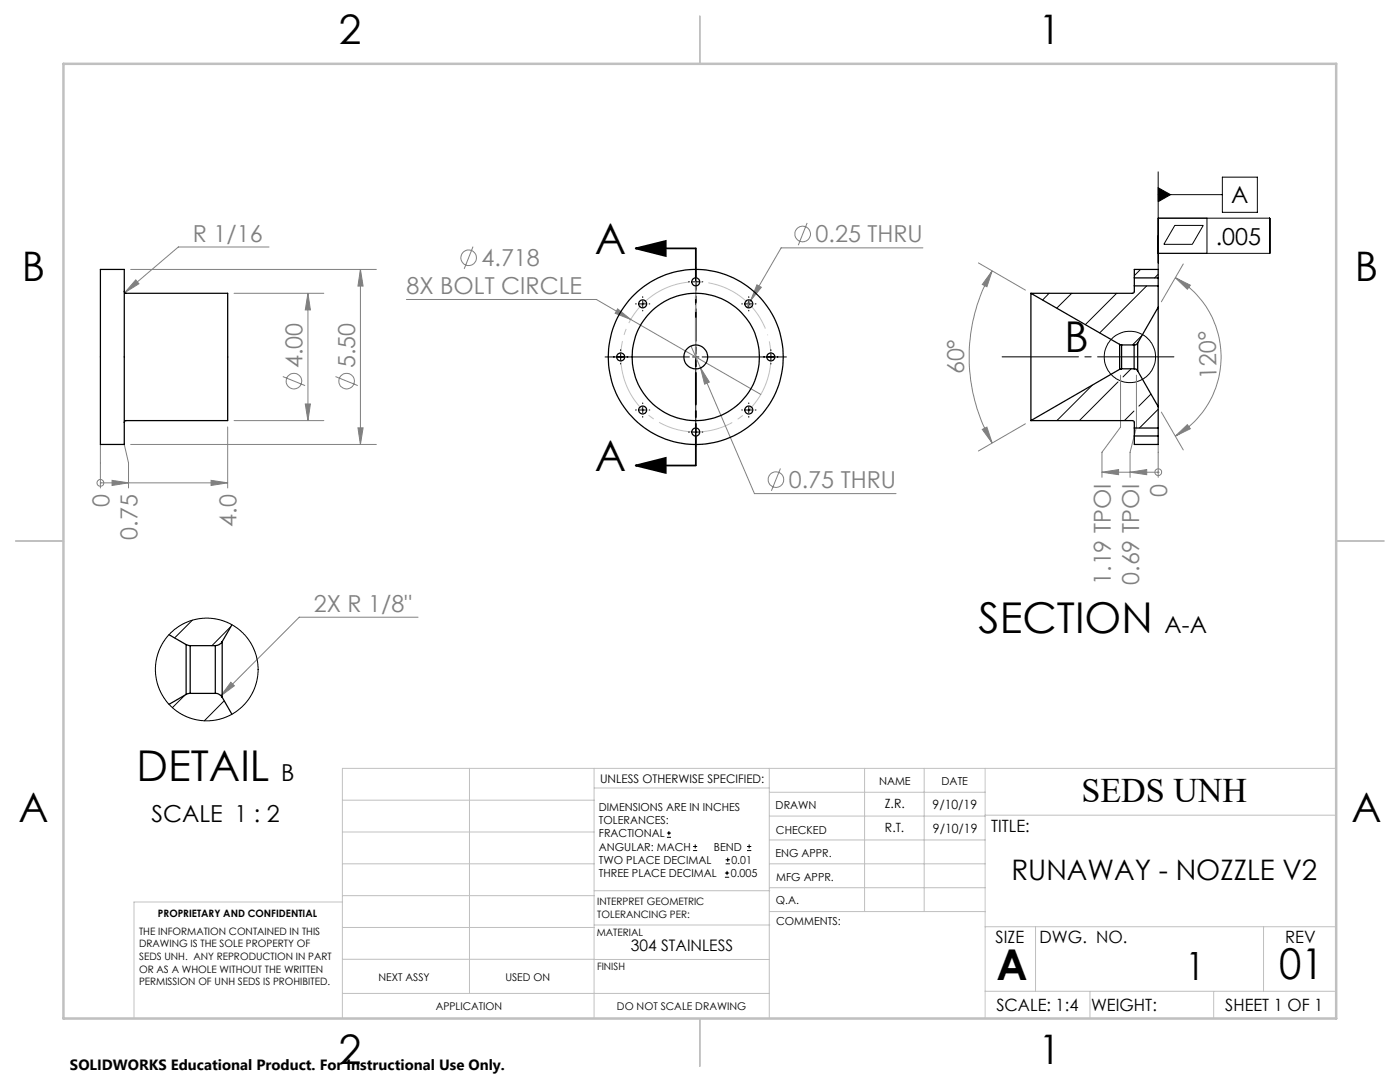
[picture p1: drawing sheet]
<svg xmlns="http://www.w3.org/2000/svg" width="279mm" height="216mm" viewBox="0 0 279 216" stroke-linecap="round" stroke-linejoin="round" font-family="sans-serif">
<g fill="none" stroke="#808080" stroke-width=".2">
<path d="M26.1 53.8h49M27.1 55.8l.6 .8-2.8 1.8zM46.7 58.5h17.9M53.7 49.3h-18.1l-10.7 9.1M61.5 58.5l.4 3.3h-1zM61.5 58.5v25.4M71.9 53.8l.6 3.3h-1.1zM71.9 53.8v34.9M81.1 59.8h37.9l6.9 3.9M94.4 49.2l-1.8 4.5M149.8 59.9l-.8 1.4M151.1 56.8l.8 .5-2.1 2.6z"/>
<path d="M161.1 44.5l-1.8 4.4M184.2 49.5h-28.3l-6.1 10.4M195.3 52.5l9.3 5.4M198 54l-1 3.2-1-.4zM198 54a34.5 34.5 0 0 0 0 34.4M234.6 55.4l3 1.5-.6 .8zM234.6 55.4a18.2 18.2 0 0 1 0 31.6M236.1 52.7l-4.3 7.5M56.4 75.1l4.5 1.8M67 75.1l4.4 1.8M123.3 61.6l2.6 2.1-3.1-1.2zM125.9 63.7l25.9 15"/>
<path d="M137.9 69l1.9 4.4M139.8 73.4l1.8 2.8-1 .5zM139.8 73.4l10.8 25.1h28.2M223.6 74.9v10.3l-3.7 5v5M226.8 74.9v10.3l-1.3 5v5M20 96.3h.1M20 88.7v8.7M20 96.3h25.4M22.4 95.8l3.2 .5-3.2 .6zM24.8 88.7l.8 3.7v5M26.1 88.7h49M42.1 95.8l3.3 .5-3.3 .6z"/>
<path d="M45.4 85.2v12.2M46.7 83.9h17.9M60.9 80.6h1l-.4 3.3zM71.4 85.4h1.1l-.6 3.3zM155.8 93.5l-1.8 4.4M196 85.7l1-.5 1 3.2zM204.6 84.6l-9.3 5.4M219.9 94.2l3.3-.5v1zM219.9 94.2h11.2M225.5 94.2l3.3-.5v1zM231.1 94.2h.1M231.1 88.7v6.5"/>
<path d="M231.8 82.2l4.3 7.6M234.6 87l2.4-2.3 .6 .8zM46.1 136.1l.7 .7-2.7 2zM83.4 123.2h-23.7l-15.6 15.6"/>
<circle cx="93.5" cy="51.5" r="1.56"/>
<circle cx="160.2" cy="46.7" r="1.55"/>
<circle cx="58.7" cy="76.1" r="1.55"/>
<circle cx="69.2" cy="76.1" r="1.55"/>
<circle cx="20" cy="96.4" r=".68"/>
<circle cx="154.9" cy="95.7" r="1.55"/>
<circle cx="231.2" cy="94.2" r=".68"/>
</g>
<g fill="none" stroke="#000" stroke-width=".2">
<path d="M231.1 37.5l2.5 1.3-2.5 1.5zM231.1 34.3v19.5M231.1 38.8h12.8M243.9 35.3h7v7.1h-7zM128.3 59.2v.2M137.4 56.2h.2M138.2 56.2h1.3M138.9 53.1v16.9M140.1 56.2h.2M149.4 59.2v.2M231.1 43.5h22.3v7.1h-22.3M234.5 45h5.6l-2.2 3.8h-5.6z"/>
<path d="M240.9 43.5v7.1M120.8 71.2h16.8M123.9 69.8v.2M123.9 70.6v1.3M123.9 72.5v.1M126.8 60.6h.2M127.6 60.6h1.3M128.3 60v1.3M128.3 61.9v.2M129.5 60.6h.2M138.2 71.2h1.3M138.9 70.6v1.3"/>
<path d="M138.9 72.5v16.8M140.1 71.2h16.9M148 60.6h.2M148.8 60.6h1.3M149.4 60v1.3M149.4 61.9v.2M150.7 60.6h.2M153.8 69.8v.2M153.8 70.6v1.3M153.8 72.5v.1M126.8 81.8h.2M127.6 81.8h1.3"/>
<path d="M128.3 80.4v.1M128.3 81.2v1.2M128.3 83.1v.2M129.5 81.8h.2M137.4 86.2h.2M138.2 86.2h1.3M140.1 86.2h.2M148 81.8h.2M148.8 81.8h1.3M149.4 80.4v.1M149.4 81.2v1.2M149.4 83.1v.2"/>
<path d="M150.7 81.8h.2M133.1 167.1h.8M133.1 166.2h.8M133.5 165.8v.9M138.3 169.7h.8M138.3 168.9h.8M138.7 168.5v.8M144.7 175h.8M144.7 174.2h.8M144.8 172.4h.9M144.8 171.6h.9M145.1 173.8v.8"/>
<path d="M145.2 171.1v.9M149.1 169.7h.8M149.1 168.9h.8M149.5 168.5v.8"/>
<circle cx="225.5" cy="71.2" r="5.1"/>
</g>
<path d="M126.9 49.6l6-1.5v3zM126.9 49.6h12M126.9 92.9l6-1.5v3zM126.9 92.9h12" fill="none" stroke="#000" stroke-width=".35"/>
<path d="M153.2 66.8a15 15 0 0 0-25-6.1 15 15 0 0 0 6.6 24.9 15 15 0 0 0 18.7-17.7l-.3-1.1" fill="none" stroke="#c0c0c0" stroke-width=".2" stroke-dasharray="15.2 1.3 1.3 1.3" stroke-dashoffset="-1.3" stroke-linecap="butt"/>
<path d="M199.4 71.2h35.4" fill="none" stroke="#000" stroke-width=".2" stroke-dasharray="15.2 1.3 1.3 1.3" stroke-dashoffset="-.6"/>
<path d="M138.9 49.6v43.3" fill="none" stroke="#000" stroke-width=".35" stroke-dasharray="6.3 1.3 1.3 1.3 1.3 1.3" stroke-dashoffset=".6"/>
<path d="M138.9 71.2v-15" fill="none" stroke="#c0c0c0" stroke-width=".2" stroke-dasharray="15.2 1.3 1.3 1.3" stroke-dashoffset="7.5"/>
<path d="M223.5 68.7l.1 .1M223.6 68.8h.3M226.8 68.8h-.4M227.1 68.4l-.3 .4" fill="none" stroke="#c0c0c0" stroke-width=".2" stroke-dasharray="15.2 1.3 1.3 1.3"/>
<g fill="none" stroke="#c0c0c0" stroke-width=".2">
<path d="M223.8 73.6l-.4 .1M226.3 73.6h.5l.2 .4M68.3 159.7h50.3M93.7 153.3v44.9M118.6 153.3v49.9M118.6 157.2h34.9M153.5 153.3v49.9M153.5 158.1h43.1M172.5 153.3v28.6M184.4 153.3v28.6M196.6 153.3v49.9M266.7 153.3h-198.4v49.9"/>
<path d="M68.3 178.7h50.3M68.3 172.4h50.3M68.3 166h50.3M68.3 180h-41.6v23.2M118.6 177.7h35M153.5 167.6h43.1M153.5 162.8h43.1M153.5 172.4h43.1M153.5 177.1h43.1M196.6 162.7h70.1M68.3 198.2h85.2M68.3 191.4l85.2 .1"/>
<path d="M68.3 185.1h50.3M118.6 184.6h35M153.6 181.9h43M196.6 197.8h70.1M196.6 184.9h70.1M206.7 184.9v12.9M217.5 197.8v5.4M242.2 197.8v5.4M252.2 184.9v12.9"/>
</g>
<path d="M139.7 3.2v9.5M3.1 107.9h9.6M266.7 107.9h9.5M139.7 203.2v9.6" fill="none" stroke="#c0c0c0" stroke-width=".25"/>
<path d="M12.7 12.7h254v190.5h-254z" fill="none" stroke="#c0c0c0" stroke-width=".5"/>
<g fill="#000">
<path d="M231.1 37.5l2.5 1.3-2.5 1.5z"/>
<path d="M126.9 49.6l6-1.5v3zM126.9 92.9l6-1.5v3z"/>
</g>
<g fill="#808080">
<path d="M123.3 61.6l2.6 2.1-3.1-1.2z"/>
<path d="M22.4 95.8l3.2 .5-3.2 .6zM42.1 95.8l3.3 .5-3.3 .6z"/>
<path d="M225.5 94.2l3.3-.5v1zM219.9 94.2l3.3-.5v1z"/>
<path d="M151.1 56.8l-1.3 3.1 2.1-2.6zM139.8 73.4l.8 3.3 1-.5zM27.1 55.8l-2.2 2.6 2.8-1.8zM46.1 136.1l-2 2.7 2.7-2z"/>
<path d="M198 54l-1 3.2-1-.4zM196 85.7l1-.5 1 3.2z"/>
<path d="M71.9 53.8l.6 3.3h-1.1zM71.4 85.4h1.1l-.6 3.3zM61.5 58.5l.4 3.3h-1zM60.9 80.6h1l-.4 3.3z"/>
<path d="M234.6 87l2.4-2.3 .6 .8zM234.6 55.4l3 1.5-.6 .8z"/>
</g>
<g fill="none" stroke="#000" stroke-width=".25">
<path d="M20 53.8h4.8v34.9h-4.8zM24.8 58.1l.3 .4h20.3v25.4h-20.3l-.3 .4M205.7 58.5v25.4M205.7 58.5l17.7 10.2M226.4 57v1.3l-.3 .2h-20.4M226.4 55.5v1.5M226.4 55.5v-1.7h4.7v1.7M226.4 55.5h4.7M226.4 57h4.7M231.1 55.5v1.5M231.1 57v4.3M223.4 68.7l.4 .1"/>
<path d="M223.4 68.7v5M223.4 73.7l-17.7 10.2M223.8 73.6l-.4 .1M223.8 68.8v4.8M223.8 68.8h2.5M223.8 73.6h2.5M226.3 73.6l.4 .1 .3 .3M226.3 68.8v4.8M227 68.4v5.6M227 68.4l-.3 .4h-.4M227 74l4.1 7.1M231.1 61.3v19.8"/>
<path d="M231.1 61.3l-4.1 7.1M205.7 83.9h20.4l.3 .3v1.2M226.4 85.4v1.6M226.4 87v1.7h4.7v-1.7M226.4 87h4.7M226.4 85.4h4.7M231.1 85.4v1.6M231.1 81.1v4.3M33.7 126.6l3.4 2M37.1 128.6l.9 .2M37.1 128.6v10M37.1 138.6l-3.4 1.9"/>
<path d="M38 138.4l-.9 .2M38 128.8v9.6M38 128.8h5M38 138.4h5M43 138.4a1.68 1.68 0 0 1 1.3 .7M43 128.8v9.6M44.3 128v11.1M44.3 128a1.61 1.61 0 0 1-1.3 .8M44.3 139.1l2 3.4M46.3 124.7l-2 3.3"/>
<circle cx="138.8" cy="56.3" r=".8"/>
<circle cx="123.9" cy="71.2" r=".79"/>
<circle cx="128.3" cy="60.6" r=".8"/>
<circle cx="138.8" cy="71.2" r="2.37"/>
<circle cx="138.9" cy="71.2" r="17.5"/>
<circle cx="138.9" cy="71.2" r="12.7"/>
<circle cx="149.5" cy="60.6" r=".79"/>
<circle cx="153.8" cy="71.2" r=".8"/>
<circle cx="128.2" cy="81.8" r=".79"/>
<circle cx="138.8" cy="86.2" r=".8"/>
<circle cx="149.4" cy="81.8" r=".78"/>
</g>
<g fill="none" stroke="#000" stroke-width=".2">
<path d="M209.4 58.5l-1.3 1.4M213.9 58.5l-3 3M222.8 58.5l-6.2 6.3M227.6 53.8l-1.2 1.2M228.8 57l-9.3 9.4M231.1 54.7l-.7 .8M218 76.9l-7.1 7M223.1 76.2l-7.7 7.7M225.7 73.6l-1.6 1.6M227.9 67l-1.9 1.8M229.7 78.6l-2.4 2.4M226.3 82l-1.9 1.9"/>
<path d="M231.1 81.7l-3.7 3.7M36.9 138.7l-2.5 2.5M38.4 123.8l-3.5 3.5M44.7 139.8l-3.9 4M46 125.1l-3.7 3.7"/>
<circle cx="41.3" cy="133.6" r="10.2"/>
</g>
<g font-size="8.5">
<text x="118.7" y="50.7">A</text>
<text x="212.4" y="70.3">B</text>
<text x="118.7" y="94.1">A</text>
<text x="195.3" y="126.3">SECTION</text>
<text x="27.3" y="155.8">DETAIL</text>
<text x="198.9" y="195.5">A</text>
<text x="255.3" y="195.4">01</text>
</g>
<g font-size="8.1">
<text x="67.6" y="8.9">2</text>
<text x="207.3" y="8.9">1</text>
<text x="4.4" y="56.2">B</text>
<text x="270.4" y="56.2">B</text>
<text x="3.7" y="164.1">A</text>
<text x="269.7" y="164.1">A</text>
<text x="67.6" y="212.4">2</text>
<text x="207.3" y="212.4">1</text>
</g>
<text font-size="7.8" x="236.6" y="195.5">1</text>
<text font-size="6.9" x="215.8" y="160.1">SEDS UNH</text>
<text font-size="5.6" x="201.8" y="175.6">RUNAWAY - NOZZLE V2</text>
<g font-size="4.7">
<text x="245.7" y="40.6">A</text>
<text x="242.6" y="48.8">.005</text>
<text x="232.4" y="126.3">A-A</text>
<text x="56.1" y="155.8">B</text>
<text x="30.2" y="164">SCALE 1 : 2</text>
</g>
<g font-size="4.7" fill="#808080">
<text x="38.5" y="48.3">R 1/16</text>
<text x="96.1" y="53.1">4.718</text>
<text x="162.8" y="48.4">0.25 THRU</text>
<text x="81.1" y="58.7">8X BOLT CIRCLE</text>
<text x="60.4" y="73.5" transform="rotate(-90 60.4 73.5)">4.00</text>
<text x="70.9" y="73.5" transform="rotate(-90 70.9 73.5)">5.50</text>
<text x="192.4" y="74.7" transform="rotate(-90 192.4 74.7)">60°</text>
<text x="242.8" y="75.5" transform="rotate(-92 242.8 75.5)">120°</text>
<text x="21.8" y="101.2" transform="rotate(-90 21.8 101.2)">0</text>
<text x="157.4" y="97.4">0.75 THRU</text>
<text x="232.9" y="99.1" transform="rotate(-90 232.9 99.1)">0</text>
<text x="27.4" y="107.7" transform="rotate(-90 27.4 107.7)">0.75</text>
<text x="47.2" y="105.1" transform="rotate(-90 47.2 105.1)">4.0</text>
<text x="221.7" y="116.7" transform="rotate(-90 221.7 116.7)">1.19 TPOI</text>
<text x="227.3" y="116.7" transform="rotate(-90 227.3 116.7)">0.69 TPOI</text>
<text x="62.6" y="122.1">2X R 1/8&quot;</text>
</g>
<g font-size="3.4">
<text x="197.8" y="166">TITLE:</text>
<text x="198.7" y="188.1">SIZE</text>
<text x="207.5" y="188.1">DWG. NO.</text>
<text x="256.5" y="188.2">REV</text>
<text x="198.8" y="201.7">SCALE: 1:4</text>
<text x="217.7" y="201.8">WEIGHT:</text>
<text x="244.5" y="201.7">SHEET 1 OF 1</text>
</g>
<text font-size="3.2" x="125.9" y="189.8">304 STAINLESS</text>
<text font-size="3" x="14" y="213.5">SOLIDWORKS Educational Product. For Instructional Use Only.</text>
<g font-size="2.5">
<text x="176.6" y="161.3">Z.R.</text>
<text x="186.1" y="161.4">9/10/19</text>
<text x="176.6" y="166.1">R.T.</text>
<text x="186.2" y="166.2">9/10/19</text>
</g>
<text font-size="2.4" x="119.8" y="156.2">UNLESS OTHERWISE SPECIFIED:</text>
<g font-size="2.2">
<text x="119.5" y="161.8">DIMENSIONS ARE IN INCHES</text>
<text x="154.8" y="161.4">DRAWN</text>
<text x="175.4" y="156.6">NAME</text>
<text x="187.9" y="156.7">DATE</text>
<text x="119.5" y="164.4">TOLERANCES:</text>
<text x="119.5" y="167.1">FRACTIONAL</text>
<text x="154.9" y="166.3">CHECKED</text>
<text x="119.5" y="172.4">TWO PLACE DECIMAL</text>
<text x="119.5" y="169.7">ANGULAR: MACH</text>
<text x="142.5" y="169.7">BEND</text>
<text x="146" y="172.4">0.01</text>
<text x="154.8" y="171">ENG APPR.</text>
<text x="119.5" y="175">THREE PLACE DECIMAL</text>
<text x="145.8" y="175">0.005</text>
<text x="154.9" y="175.7">MFG APPR.</text>
<text x="154.9" y="180.4">Q.A.</text>
<text x="154.9" y="184.6">COMMENTS:</text>
</g>
<g font-size="2.1">
<text x="75.5" y="195.7">NEXT ASSY</text>
<text x="100.9" y="195.7">USED ON</text>
<text x="86.9" y="201.5">APPLICATION</text>
<text x="123.1" y="201.6">DO NOT SCALE DRAWING</text>
</g>
<g font-size="2">
<text x="31.5" y="182.9">PROPRIETARY AND CONFIDENTIAL</text>
<text x="119.2" y="180.6">INTERPRET GEOMETRIC</text>
<text x="119.2" y="183.1">TOLERANCING PER:</text>
<text x="27.8" y="186.5">THE INFORMATION CONTAINED IN THIS</text>
<text x="27.8" y="189">DRAWING IS THE SOLE PROPERTY OF</text>
<text x="27.8" y="191.6">SEDS UNH. ANY REPRODUCTION IN PART</text>
<text x="119.1" y="186.7">MATERIAL</text>
<text x="27.8" y="194.1">OR AS A WHOLE WITHOUT THE WRITTEN</text>
<text x="27.8" y="196.6">PERMISSION OF UNH SEDS IS PROHIBITED.</text>
<text x="119.1" y="193.5">FINISH</text>
</g>
</svg>
